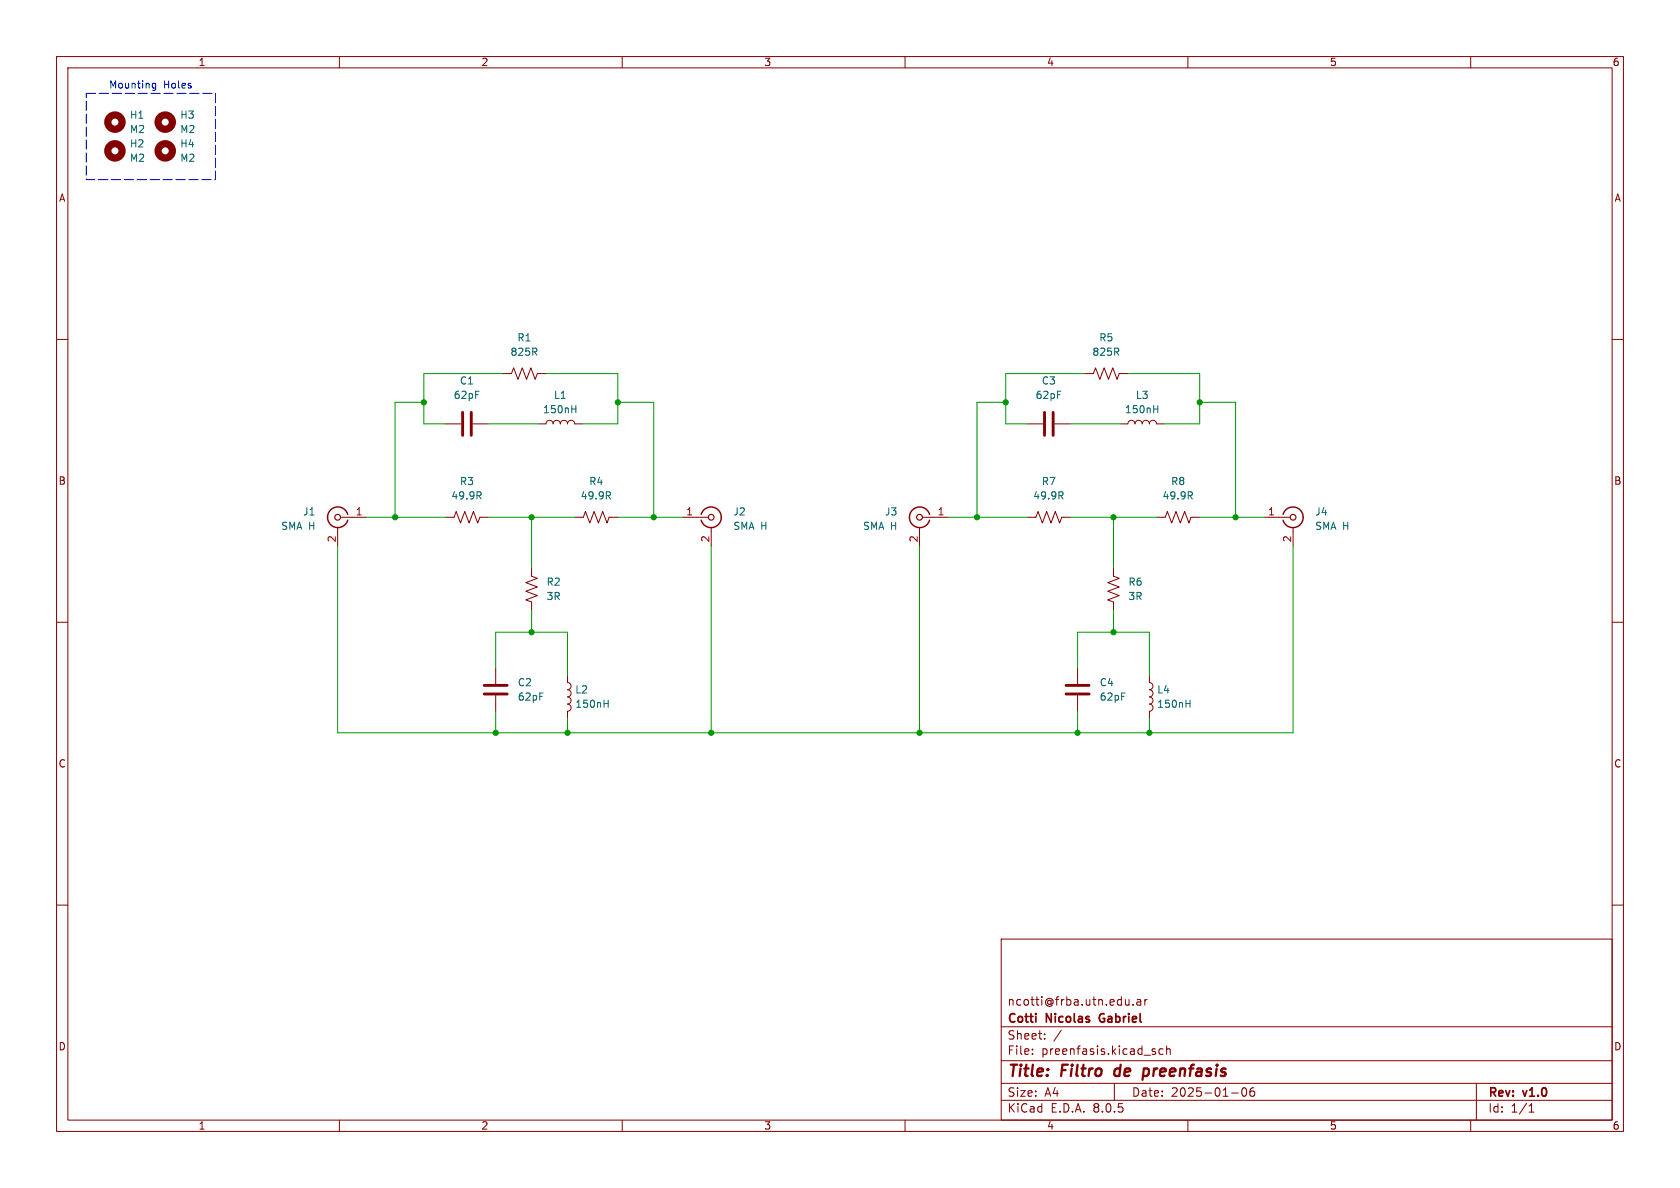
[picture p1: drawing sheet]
<svg xmlns="http://www.w3.org/2000/svg" width="297mm" height="210mm" viewBox="0 0 297 210" stroke-linecap="round" stroke-linejoin="round" font-family="sans-serif">
<g fill="none" stroke="#840000" stroke-width=".18">
<path d="M10 10h277v190h-277zM12 12h273v186h-273zM60 10v2M110 10v2M160 10v2M210 10v2M260 10v2M10 60h2M285 60h2M78.7 74.9h2.8M83.6 74.9h2.8M88.9 66h1.5l.4-1 .8 2.1 .7-2.1 .8 2.1 .8-2.1 .7 2.1 .4-1.1h1.5"/>
<path d="M95.2 74.9h1.3a.64 .64 0 0 1 .7-.6 .64 .64 0 0 1 .6 .6 .64 .64 0 0 1 .6-.6 .64 .64 0 0 1 .7 .6 .64 .64 0 0 1 .6-.6 .64 .64 0 0 1 .6 .6 .64 .64 0 0 1 .7-.6 .64 .64 0 0 1 .6 .6h1.3M181.6 74.9h2.8M186.4 74.9h2.8M191.8 66h1.5l.4-1 .7 2.1 .8-2.1 .8 2.1 .7-2.1 .8 2.1 .4-1.1h1.5M198.1 74.9h1.3a.64 .64 0 0 1 .6-.6 .64 .64 0 0 1 .7 .6 .64 .64 0 0 1 .6-.6 .64 .64 0 0 1 .6 .6 .64 .64 0 0 1 .7-.6 .64 .64 0 0 1 .6 .6 .64 .64 0 0 1 .6-.6 .64 .64 0 0 1 .7 .6h1.2M59.7 93.2v3.3M60.2 91.4h4.6M78.7 91.4h1.6l.3-1 .8 2.1 .8-2.1 .7 2.1 .8-2.1 .8 2.1 .3-1.1h1.6M101.6 91.4h1.5l.4-1 .8 2.1 .7-2.1 .8 2.1 .8-2.1 .7 2.1 .4-1.1h1.5M120.6 91.4h4.6M125.7 93.2v3.3M162.6 93.2v3.3"/>
<path d="M163.1 91.4h4.5M181.6 91.4h1.5l.4-1 .8 2.1 .7-2.1 .8 2.1 .8-2.1 .7 2.1 .4-1.1h1.5M204.5 91.4h1.5l.4-1 .7 2.1 .8-2.1 .8 2.1 .7-2.1 .8 2.1 .4-1.1h1.5M223.5 91.4h4.6M228.6 93.2v3.3M10 110h2M87.6 118.1v2.8M94 100.3v1.6l1 .3-2 .8 2 .8-2 .7 2 .8-2 .7 1 .4v1.6M100.3 119.4v1.3a.64 .64 0 0 1 .7 .6 .64 .64 0 0 1-.7 .6 .63 .63 0 0 1 .7 .7 .63 .63 0 0 1-.7 .6M190.5 118.1v2.8M196.8 100.3v1.6l1.1 .3-2.1 .8 2.1 .8-2.1 .7 2.1 .8-2.1 .7 1 .4v1.6M203.2 119.4v1.3a.64 .64 0 0 1 .6 .6 .64 .64 0 0 1-.6 .6 .63 .63 0 0 1 .6 .7 .63 .63 0 0 1-.6 .6"/>
<path d="M285 110h2M87.6 122.9v2.8M100.3 123.2a.64 .64 0 0 1 .7 .6 .64 .64 0 0 1-.7 .7 .63 .63 0 0 1 .7 .6 .63 .63 0 0 1-.7 .6v1.3M190.5 122.9v2.8M203.2 123.2a.64 .64 0 0 1 .6 .6 .64 .64 0 0 1-.6 .7 .63 .63 0 0 1 .6 .6 .63 .63 0 0 1-.6 .6v1.3M10 160h2M285 160h2M177 166h108v32h-108zM199.6 176.7v1M199.6 177.6l-.2 .1M200.3 177.6v.1M201 176.8h.6l.1 .9"/>
<path d="M201.7 177.1h-.5a.29 .29 0 0 0-.2 .3 .29 .29 0 0 0 .2 .3l.5-.1M202.4 176.7v1M202.8 176.7l-.3 .1-.1 .2M60 198v2M110 198v2M160 198v2M177 194.5h108M177 191.5h108M177 187.5h108M177 181.5h108M182.5 186.3v.1M182.5 185.5v.1"/>
<path d="M184.7 183.6v.1M184.7 182.8v.1M187.6 182.1l-1.3 2M197 191.5v3M204.1 185.9l.2 .2-.2 .3M204.1 185.4l.1 .1M205.6 185.5l-.4-.1-.3 .3v.4l.1 .2h.6M206.2 185.5l.3-.1 .3 .1 .1 .9M206.2 184.9v1.5M210 198v2M217.7 193.2h1.2M219.7 192.4l.2-.1a.81 .81 0 0 1 .6 .6 .81 .81 0 0 1-.3 .8l-.2 .1a.81 .81 0 0 1-.3-1.4z"/>
<path d="M221.7 192.3a.59 .59 0 0 0-.7 .6v.6l.1 .2 .4 .1 .2-.1 .1-.5-.1-.3h-.5l-.2 .3M260 198v2M261 191.5v6.5M270.3 196.6h.9M270.3 195.5l.4-.4v1.5"/>
</g>
<path d="M197.2 189.1l-.2 .7 .3 .4M202.1 190.1l.2 .1 .5-.1M202.2 189l.2-.1 .6 .1M202.2 188.9l-.2 2" fill="none" stroke="#840000" stroke-width=".4"/>
<path d="M194.5 179.4l-.2 .4 .2 .7" fill="none" stroke="#840000" stroke-width=".3"/>
<path d="M61.5 90.9a1.81 1.81 0 0 0-2.8-.9 1.81 1.81 0 0 0 0 2.9 1.81 1.81 0 0 0 2.8-1M124 90.9a1.82 1.82 0 0 1 2.8-.9 1.82 1.82 0 0 1-.1 2.9 1.82 1.82 0 0 1-2.7-1M164.3 90.9a1.82 1.82 0 0 0-2.8-.9 1.82 1.82 0 0 0 .1 2.9 1.82 1.82 0 0 0 2.7-1M226.8 90.9a1.82 1.82 0 0 1 2.8-.9 1.82 1.82 0 0 1 0 2.9 1.82 1.82 0 0 1-2.8-1" fill="none" stroke="#840000" stroke-width=".25"/>
<g fill="none" stroke="#840000" stroke-width=".2">
<circle cx="59.7" cy="91.4" r=".51"/>
<circle cx="125.7" cy="91.4" r=".51"/>
<circle cx="162.6" cy="91.4" r=".51"/>
<circle cx="228.6" cy="91.4" r=".51"/>
</g>
<g fill="none" stroke="#006464" stroke-width=".18">
<path d="M101.1 72.3h.7M101.8 71.7v1.3M204 72.3h.7M204.7 71.7v1.3M84.6 87.6l.5 .6M84.9 87l.2 .2-.2 .3M107.5 87.6l.4 .6M107.8 87l.1 .2-.1 .3M187.5 87.6l.4 .6M187.8 87l.1 .2-.1 .3M210.4 87.6l.4 .6M210.7 87l.1 .2-.1 .3"/>
<path d="M106.8 124.4h.7M107.5 123.8v1.2M209.7 124.4h.7M210.4 123.8v1.2"/>
</g>
<path d="M81.8 72.9v4.1M83.3 72.9v4.1M184.7 72.9v4.1M186.2 72.9v4.1M85.6 121.2h4.1M85.6 122.7h4.1M188.5 121.2h4M188.5 122.7h4" fill="none" stroke="#840000" stroke-width=".51"/>
<g fill="none" stroke="#840000" stroke-width="1.3">
<circle cx="20.3" cy="26.7" r="1.27"/>
<circle cx="20.3" cy="21.6" r="1.27"/>
<circle cx="29.2" cy="21.6" r="1.27"/>
<circle cx="29.2" cy="26.7" r="1.27"/>
</g>
<path d="M27 15.4l.2 .2 .3-.1M27.5 14.7v1.1l-.2 .2-.3-.1M27.5 14.8l-.3-.1-.2 .1" fill="none" stroke="#0000c2" stroke-width=".18"/>
<path d="M15.2 16.5h22.9v15.3h-22.9z" fill="none" stroke="#0000c2" stroke-width=".18" stroke-dasharray="1.7 .6"/>
<g fill="none" stroke="#009600" stroke-width=".18">
<path d="M74.9 71.1h-5.1v20.3M86.4 74.9h8.8M88.9 66h-14v8.9h3.8M96.5 66h12.7v8.9h-6.3M109.2 71.1h6.4v20.3M177.8 71.1h-5.1v20.3M189.2 74.9h8.9M191.8 66h-14v8.9h3.8M199.4 66h12.7v8.9h-6.4M212.1 71.1h6.3v20.3M59.7 96.5v33h168.9v-33M64.8 91.4h13.9"/>
<path d="M86.4 91.4h15.2M94 91.4v8.9M109.2 91.4h11.4M125.7 96.5v33M162.6 96.5v33M167.6 91.4h14M189.2 91.4h15.3M196.8 91.4v8.9M212.1 91.4h11.4M87.6 118.1v-6.3h12.7v7.6M94 108v3.8M190.5 118.1v-6.3h12.7v7.6"/>
<path d="M196.8 108v3.8M87.6 125.7v3.8M100.3 127v2.5M190.5 125.7v3.8M203.2 127v2.5"/>
</g>
<g fill="#009600" stroke="#009600" stroke-width=".18">
<circle cx="218.4" cy="91.4" r=".46"/>
<circle cx="196.8" cy="91.4" r=".46"/>
<circle cx="212.1" cy="71.1" r=".46"/>
<circle cx="203.2" cy="129.5" r=".46"/>
<circle cx="94" cy="111.8" r=".46"/>
<circle cx="94" cy="91.4" r=".46"/>
<circle cx="87.6" cy="129.5" r=".46"/>
<circle cx="100.3" cy="129.5" r=".46"/>
<circle cx="115.6" cy="91.4" r=".46"/>
<circle cx="190.5" cy="129.5" r=".46"/>
<circle cx="172.7" cy="91.4" r=".46"/>
<circle cx="196.8" cy="111.8" r=".46"/>
<circle cx="125.7" cy="129.5" r=".46"/>
<circle cx="162.6" cy="129.5" r=".46"/>
<circle cx="177.8" cy="71.1" r=".46"/>
<circle cx="69.8" cy="91.4" r=".46"/>
<circle cx="109.2" cy="71.1" r=".46"/>
<circle cx="74.9" cy="71.1" r=".46"/>
</g>
<g font-size="2.8" fill="#840000">
<text x="178" y="190.9">Title:</text>
<text x="187.7" y="190.9">Filtro</text>
<text x="197.9" y="190.9">de</text>
<text x="203.7" y="190.9">preenfasis</text>
</g>
<g font-size="2.1" fill="#840000">
<text x="178" y="178">ncotti@frba.utn.edu.ar</text>
<text x="178" y="184">Sheet:</text>
<text x="178" y="181.2">Cotti</text>
<text x="185" y="181.2">Nicolas</text>
<text x="195.1" y="181.2">Gabriel</text>
<text x="178" y="186.7">File:</text>
<text x="184.1" y="186.7">preenfasis.kicad_sch</text>
<text x="178" y="196.9">KiCad</text>
<text x="178" y="194.1">Size:</text>
<text x="184.7" y="194.1">A4</text>
<text x="185.7" y="196.9">E.D.A.</text>
<text x="193.3" y="196.9">8.0.5</text>
<text x="200" y="194.1">Date:</text>
<text x="207" y="194.1">2025-01-06</text>
<text x="263" y="194.3">Rev:</text>
<text x="263" y="196.9">Id:</text>
<text x="267.1" y="196.9">1/1</text>
<text x="269.4" y="194.3">v1.0</text>
</g>
<g font-size="1.8" fill="#840000">
<text x="35" y="11.9">1</text>
<text x="85" y="11.9">2</text>
<text x="135" y="11.9">3</text>
<text x="185" y="11.9">4</text>
<text x="235" y="11.9">5</text>
<text x="285" y="11.9">6</text>
<text x="10.3" y="35.9">A</text>
<text x="285.3" y="35.9">A</text>
<text x="10.3" y="85.9">B</text>
<text x="285.3" y="85.9">B</text>
<text x="10.3" y="135.9">C</text>
<text x="285.3" y="135.9">C</text>
<text x="10.3" y="185.9">D</text>
<text x="285.3" y="185.9">D</text>
<text x="35" y="199.9">1</text>
<text x="85" y="199.9">2</text>
<text x="135" y="199.9">3</text>
<text x="185" y="199.9">4</text>
<text x="235" y="199.9">5</text>
<text x="285" y="199.9">6</text>
</g>
<g font-size="1.8" fill="#0000c2">
<text x="19.2" y="15.9">Mounting</text>
<text x="28.9" y="15.9">Holes</text>
</g>
<g font-size="1.8" fill="#006464">
<text x="22.9" y="23.7">M2</text>
<text x="22.9" y="21.2">H1</text>
<text x="31.8" y="23.7">M2</text>
<text x="31.8" y="21.2">H3</text>
<text x="22.9" y="28.8">M2</text>
<text x="22.9" y="26.3">H2</text>
<text x="31.8" y="28.8">M2</text>
<text x="31.8" y="26.3">H4</text>
<text x="90.2" y="63.1">825R</text>
<text x="91.4" y="60.6">R1</text>
<text x="193" y="63.1">825R</text>
<text x="194.2" y="60.6">R5</text>
<text x="80.1" y="70.7">62pF</text>
<text x="81.2" y="68.2">C1</text>
<text x="97.8" y="70.7">L1</text>
<text x="183" y="70.7">62pF</text>
<text x="184.1" y="68.2">C3</text>
<text x="200.7" y="70.7">L3</text>
<text x="95.9" y="73.3">150nH</text>
<text x="198.8" y="73.3">150nH</text>
<text x="79.7" y="88.5">49.9R</text>
<text x="81.2" y="86">R3</text>
<text x="102.6" y="88.5">49.9R</text>
<text x="104.1" y="86">R4</text>
<text x="182.6" y="88.5">49.9R</text>
<text x="184.1" y="86">R7</text>
<text x="205.4" y="88.5">49.9R</text>
<text x="206.9" y="86">R8</text>
<text x="49.6" y="93.9">SMA H</text>
<text x="53.5" y="91.3">J1</text>
<text x="129.5" y="91.3">J2</text>
<text x="129.5" y="93.9">SMA H</text>
<text x="152.5" y="93.9">SMA H</text>
<text x="156.4" y="91.3">J3</text>
<text x="232.4" y="91.3">J4</text>
<text x="232.4" y="93.9">SMA H</text>
<text x="96.5" y="103.7">R2</text>
<text x="96.5" y="106.3">3R</text>
<text x="199.4" y="103.7">R6</text>
<text x="199.4" y="106.3">3R</text>
<text x="91.4" y="121.5">C2</text>
<text x="91.4" y="124.1">62pF</text>
<text x="101.6" y="122.8">L2</text>
<text x="101.6" y="125.3">150nH</text>
<text x="194.3" y="121.5">C4</text>
<text x="194.3" y="124.1">62pF</text>
<text x="204.5" y="122.8">L4</text>
<text x="204.5" y="125.3">150nH</text>
</g>
<g font-size="1.8" fill="#a90000">
<text x="59.4" y="96" transform="rotate(-90 59.4 96)">2</text>
<text x="62.8" y="91.2">1</text>
<text x="121.2" y="91.2">1</text>
<text x="125.5" y="96" transform="rotate(-90 125.5 96)">2</text>
<text x="162.3" y="96" transform="rotate(-90 162.3 96)">2</text>
<text x="165.7" y="91.2">1</text>
<text x="224.1" y="91.2">1</text>
<text x="228.3" y="96" transform="rotate(-90 228.3 96)">2</text>
</g>
</svg>
